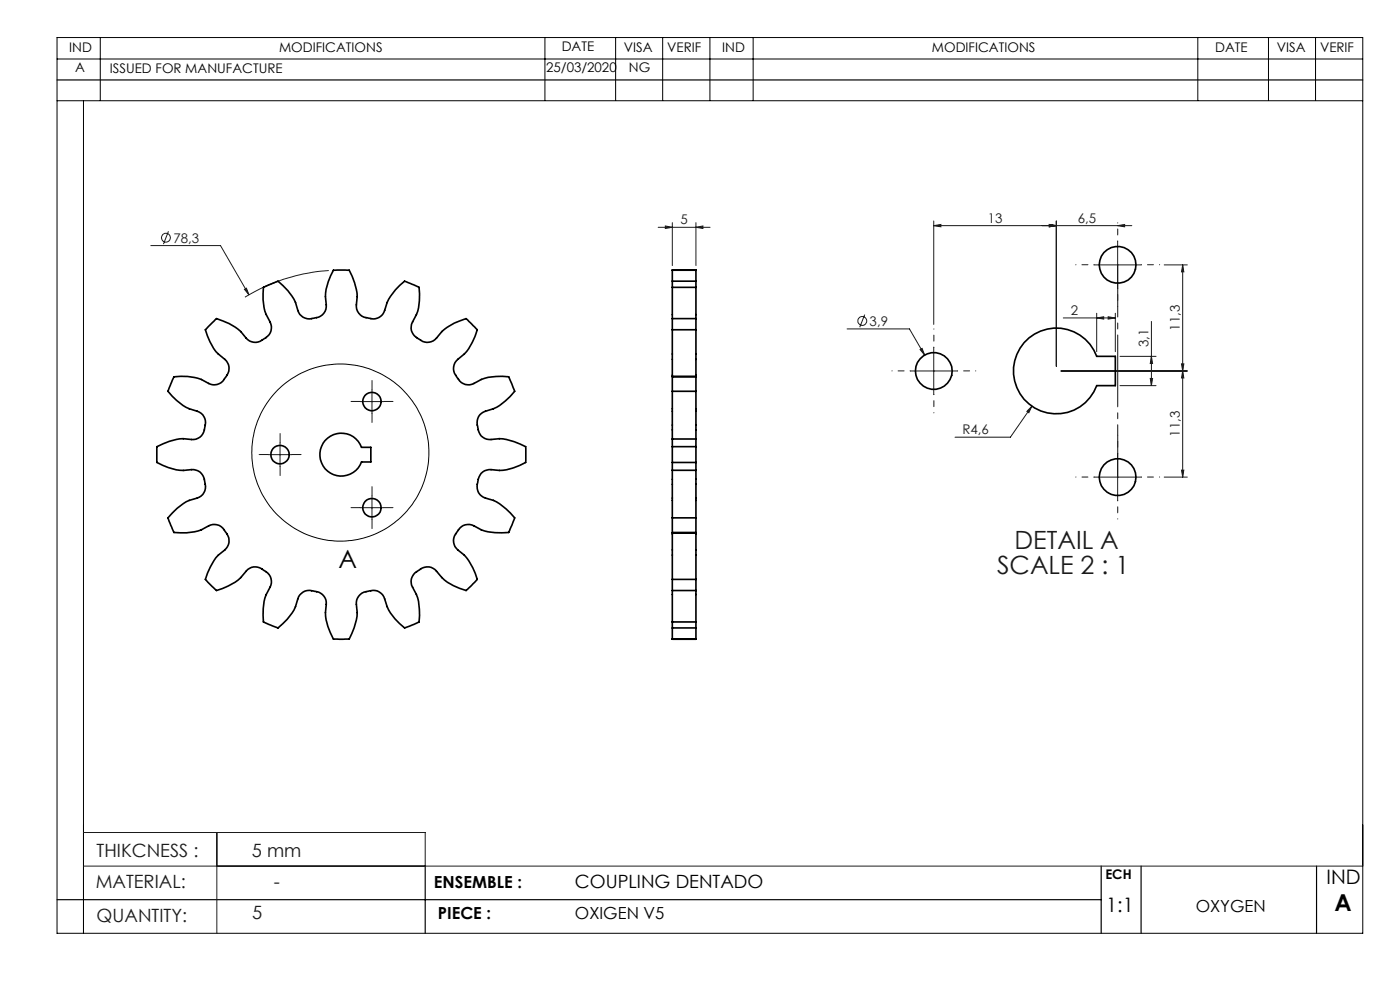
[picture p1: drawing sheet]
<svg xmlns="http://www.w3.org/2000/svg" width="297mm" height="210mm" viewBox="0 0 297 210" stroke-linecap="round" stroke-linejoin="round" font-family="sans-serif">
<g fill="none" stroke="#191924" stroke-width=".21">
<path d="M32 52.1h14.8l6 10.4M35.7 49.1l-1 2.7M69.7 57.4a39.3 39.3 0 0 0-17.7 5.6M139.6 48.2h11M141.1 47.9l1.5 .3-1.5 .3zM142.6 47.2v9.1M147.6 48.2l1.5-.3v.6zM147.6 47.2v9.1M198.1 47.9l1.5-.3v.5zM198.1 46.9v21.9M198.1 47.9h42M222.6 47.6l1.5 .3-1.5 .2z"/>
<path d="M224.1 46.9v30.8M232.1 56.2h10M237.1 51.2v10M237.1 47.9l1.5-.3v.5zM247 56.2h4.9M250.9 56.2v45M250.9 56.2l.2 1.5h-.5zM51.9 61.4l.4-.3 .5 1.4zM179.7 69.8h13.2l3.2 5.5M183.4 66.7l-1 2.7M193.1 78.7h10M195.2 74.1l.4-.2 .5 1.4z"/>
<path d="M198.1 73.7v10M225.1 78.7h26.8M225.6 67.4h11M232.7 67.4l1.4-.2v.5zM232.7 66.5v8.1M235.1 67.2l1.5 .2-1.5 .3zM236.6 66.5v8.1M237.6 75.6h7.7M244.3 68.2v13.6M244.3 75.6l.2 1.5h-.5zM250.6 77.2h.5l-.2 1.5zM250.9 78.7l.2 1.5h-.5z"/>
<path d="M56.9 96.4h5M59.4 93.9v5M76.4 85.2h5M78.9 82.7v5M218.9 86.2l-.6 1.4-.5-.3zM218.9 86.2l-4.6 6.5h-11.7M237.1 96.2v10M237.6 81.8h7.7M244 80.3h.5l-.2 1.5zM250.6 99.7h.5l-.2 1.5zM76.4 107.7h5M78.9 105.2v5"/>
<path d="M232.1 101.2h10M247 101.2h4.9M17.7 176.6h72.5v7.1M46 176.6v21.4M17.7 183.7h271.4"/>
<circle cx="35.2" cy="50.4" r=".94"/>
<circle cx="182.9" cy="68.1" r=".95"/>
</g>
<g fill="none" stroke="#000" stroke-width=".21">
<path d="M12.1 12.5h277M12.1 8h277v190h-277zM21.3 8v13.3M115.6 8v13.3M130.6 8v13.3M140.6 8v13.3M150.6 8v13.3M159.8 8v13.3M254.1 8v13.3M269.1 8v13.3M279.1 8v13.3M12.1 21.4h277"/>
<path d="M17.7 21.4v176.6"/>
<circle cx="72.2" cy="96" r="18.8"/>
</g>
<path d="M232.1 56.2h-3.9M237.1 51.2v-3.9M242.1 56.2h3.9M193.1 78.7h-3.9M198.1 73.7v-3.9M203.1 78.7h3.9M237.1 61.2v3.9M198.1 83.7v3.9M237.1 96.2v-3.9M232.1 101.2h-3.9M237.1 106.2v3.9M242.1 101.2h3.9" fill="none" stroke="#191924" stroke-width=".21" stroke-dasharray="15.2 1.3 1.3 1.3" stroke-dashoffset="15.2"/>
<path d="M56.9 96.4h-1.9M59.4 93.9v-1.9M59.4 98.9v2M61.9 96.4h2M76.4 85.2h-1.9M78.9 82.7v-2M78.9 87.7v1.9M81.4 85.2h2M76.4 107.7h-1.9M78.9 105.2v-2M78.9 110.2v1.9M81.4 107.7h2" fill="none" stroke="#191924" stroke-width=".21" stroke-dasharray="15.2 1.3 1.3 1.3"/>
<path d="M12.1 17h277M12.1 190.8h221.5M90.2 183.7v14.3M233.6 183.7v14.3M242.1 183.7v14.3M279.3 183.7v14.3" fill="none" stroke="#000" stroke-width=".25"/>
<path d="M237.1 56.2v45" fill="none" stroke="#191924" stroke-width=".21" stroke-dasharray="15.2 1.3 1.3 1.3" stroke-dashoffset="4.2"/>
<g fill="#191924">
<path d="M222.6 47.6l1.5 .3-1.5 .2zM198.1 47.9l1.5-.3v.5zM237.1 47.9l1.5-.3v.5zM222.6 47.6l1.5 .3-1.5 .2z"/>
<path d="M51.9 61.4l.9 1.1-.5-1.4zM195.2 74.1l.9 1.2-.5-1.4zM218.9 86.2l-1.1 1.1 .5 .3zM232.7 67.4l1.4-.2v.5zM235.1 67.2l1.5 .2-1.5 .3z"/>
<path d="M141.1 47.9l1.5 .3-1.5 .3zM147.6 48.2l1.5-.3v.6z"/>
<path d="M250.9 56.2l.2 1.5h-.5zM250.6 77.2h.5l-.2 1.5zM250.9 78.7l.2 1.5h-.5zM250.6 99.7h.5l-.2 1.5zM244.3 75.6l.2 1.5h-.5zM244 80.3h.5l-.2 1.5z"/>
</g>
<g fill="none" stroke="#000" stroke-width=".35">
<path d="M142.6 57.3v2.2M142.6 57.3h5M147.6 57.3v2.2M44.1 69.3l1.8-1.7a11.3 11.3 0 0 1 6.6 4.4 2.89 2.89 0 0 0 3.7-.3 2.55 2.55 0 0 0 1.1-3.4 10.4 10.4 0 0 1-1.4-7.3l3.1-1.4a11.2 11.2 0 0 1 4.4 6.7 2.75 2.75 0 0 0 3.5 1.1 2.49 2.49 0 0 0 2.3-2.7 10.2 10.2 0 0 1 1.5-7.4h3.4a11.4 11.4 0 0 1 1.5 7.8 2.75 2.75 0 0 0 2.8 2.4 2.5 2.5 0 0 0 3.2-1.6 10.8 10.8 0 0 1 4.2-6.3l3.1 1.4a10.7 10.7 0 0 1-1.6 7.7 2.87 2.87 0 0 0 1.7 3.3 2.5 2.5 0 0 0 3.6-.3 10.7 10.7 0 0 1 6.3-4.1l2.3 2.3a11.1 11.1 0 0 1-4.4 6.6 2.78 2.78 0 0 0 .3 3.7 2.54 2.54 0 0 0 3.4 1.1 10.1 10.1 0 0 1 7.4-1.4l1.3 3.1a11 11 0 0 1-6.6 4.4 2.88 2.88 0 0 0-1.2 3.5 2.44 2.44 0 0 0 2.8 2.3 10.7 10.7 0 0 1 7.3 1.5v3.4a10.8 10.8 0 0 1-7.8 1.5 2.92 2.92 0 0 0-2.4 2.9 2.53 2.53 0 0 0 1.7 3.1 10.5 10.5 0 0 1 6.2 4.2l-1.3 3.2a11.1 11.1 0 0 1-7.8-1.6 2.93 2.93 0 0 0-3.3 1.7 2.54 2.54 0 0 0 .3 3.6 10.5 10.5 0 0 1 4.1 6.2l-2.3 2.4a10.7 10.7 0 0 1-6.6-4.5 2.9 2.9 0 0 0-3.7 .3 2.53 2.53 0 0 0-1.1 3.5 10.3 10.3 0 0 1 1.4 7.3l-3.1 1.3a11 11 0 0 1-4.4-6.6 2.87 2.87 0 0 0-3.5-1.2 2.56 2.56 0 0 0-2.3 2.8 10.7 10.7 0 0 1-1.5 7.4h-3.4a11 11 0 0 1-1.5-7.9 2.87 2.87 0 0 0-2.8-2.4 2.54 2.54 0 0 0-3.2 1.7 10.3 10.3 0 0 1-4.2 6.2l-3.1-1.3a11.2 11.2 0 0 1 1.6-7.8 2.82 2.82 0 0 0-1.7-3.2 2.5 2.5 0 0 0-3.6 .3 10.5 10.5 0 0 1-6.3 4.1l-2.3-2.4a11.3 11.3 0 0 1 4.4-6.6 2.86 2.86 0 0 0-.3-3.7 2.46 2.46 0 0 0-3.4-1.1 10.5 10.5 0 0 1-7.4 1.5l-1.3-3.2a11.2 11.2 0 0 1 6.7-4.3 2.88 2.88 0 0 0 1.1-3.6 2.55 2.55 0 0 0-2.8-2.3 10.2 10.2 0 0 1-7.3-1.5v-3.4a11.3 11.3 0 0 1 7.8-1.5 2.87 2.87 0 0 0 2.4-2.8 2.53 2.53 0 0 0-1.7-3.2 10.4 10.4 0 0 1-6.2-4.2l1.3-3.1a11.1 11.1 0 0 1 7.8 1.6 2.93 2.93 0 0 0 3.3-1.7 2.63 2.63 0 0 0-.3-3.6 10 10 0 0 1-4.1-6.3zM142.6 79.8h5M142.6 67.6v2.3M142.6 69.9v9.8M142.6 61v6.6M142.6 61v-1.4h5v1.4M142.6 69.9h5M142.6 67.6h5M142.6 61h5"/>
<path d="M147.6 67.6v2.3M147.6 69.9v9.8M147.6 61v6.6M217.2 72.7a9.1 9.1 0 0 1 15.5 2.9h3.9v6.2h-3.9a9.1 9.1 0 0 1-13.2 4.7 9.1 9.1 0 0 1-2.3-13.8zM69 93.4a4.6 4.6 0 0 1 7.7 1.5h2v3.1h-2a4.6 4.6 0 0 1-6.6 2.4 4.6 4.6 0 0 1-1.1-7zM142.6 93.1h5v1.6M142.6 98.1v1.7h5M142.6 94.7v3.4M142.6 93.1v1.6M142.6 99.7v10.1M142.6 83v-3.1h5v3.1M142.6 83v10.1"/>
<path d="M142.6 98.1h5M142.6 94.7h5M142.6 83h5M147.6 94.7v3.4M147.6 98.1v1.7M147.6 99.8v10M147.6 83v10.2M142.6 113.1h5M142.6 109.8v3.2h5v-3.2M142.6 113.2v9.7M142.6 109.8h5M147.6 113.2v9.7"/>
<path d="M142.6 122.9v2.4M142.6 125.3v6.6M142.6 131.9v1.3h5v-1.3M142.6 133.3v2.3M142.6 135.6h5M142.6 122.9h5M142.6 125.3h5M142.6 131.9h5M147.6 122.9v2.4M147.6 125.3v6.6M147.6 133.3v2.3"/>
<circle cx="237.1" cy="56.2" r="3.9"/>
<circle cx="198.1" cy="78.7" r="3.9"/>
<circle cx="59.4" cy="96.4" r="1.95"/>
<circle cx="78.9" cy="85.2" r="1.95"/>
<circle cx="78.9" cy="107.7" r="1.95"/>
<circle cx="237.1" cy="101.2" r="3.9"/>
</g>
<g font-size="5.3" fill="#191924">
<text x="215.2" y="116.5">DETAIL A</text>
<text x="211.5" y="121.7">SCALE 2 : 1</text>
</g>
<text font-size="5.3" x="71.8" y="120.5">A</text>
<text font-size="4.9" x="283.1" y="193.3">A</text>
<g font-size="4.2">
<text x="281.4" y="187.6">IND</text>
<text x="234.7" y="193.4">1:1</text>
</g>
<g font-size="3.9" fill="#191924">
<text x="20.5" y="181.8">THIKCNESS :</text>
<text x="53.5" y="181.8">5 mm</text>
<text x="20.3" y="188.3">MATERIAL:</text>
<text x="58.1" y="188.4">-</text>
<text x="20.5" y="195.5">QUANTITY:</text>
<text x="53.5" y="195">5</text>
</g>
<text font-size="3.9" x="122" y="188.4">COUPLING DENTADO</text>
<g font-size="3.5">
<text x="92.1" y="188.4">ENSEMBLE :</text>
<text x="92.9" y="195">PIECE :</text>
<text x="122" y="195">OXIGEN V5</text>
<text x="253.7" y="193.4">OXYGEN</text>
</g>
<g font-size="2.8">
<text x="14.7" y="11">IND</text>
<text x="59.2" y="11">MODIFICATIONS</text>
<text x="119.2" y="10.9">DATE</text>
<text x="132.4" y="11">VISA</text>
<text x="141.5" y="11">VERIF</text>
<text x="153.2" y="11">IND</text>
<text x="197.7" y="11">MODIFICATIONS</text>
<text x="257.8" y="11">DATE</text>
<text x="270.9" y="11">VISA</text>
<text x="280" y="11.1">VERIF</text>
<text x="16" y="15.3">A</text>
<text x="23.3" y="15.5">ISSUED FOR MANUFACTURE</text>
<text x="115.9" y="15.3">25/03/2020</text>
<text x="133.4" y="15.3">NG</text>
<text x="234.5" y="186.5">ECH</text>
</g>
<g font-size="2.8" fill="#191924">
<text x="144.4" y="47.6">5</text>
<text x="209.6" y="47.2">13</text>
<text x="228.7" y="47.2">6,5</text>
<text x="36.8" y="51.5">78,3</text>
<text x="184.5" y="69.1">3,9</text>
<text x="227.2" y="66.8">2</text>
<text x="250.3" y="70.2" transform="rotate(-90 250.3 70.2)">11,3</text>
<text x="243.7" y="73.6" transform="rotate(-90 243.7 73.6)">3,1</text>
<text x="204.2" y="92.1">R4,6</text>
<text x="250.3" y="92.7" transform="rotate(-90 250.3 92.7)">11,3</text>
</g>
</svg>
